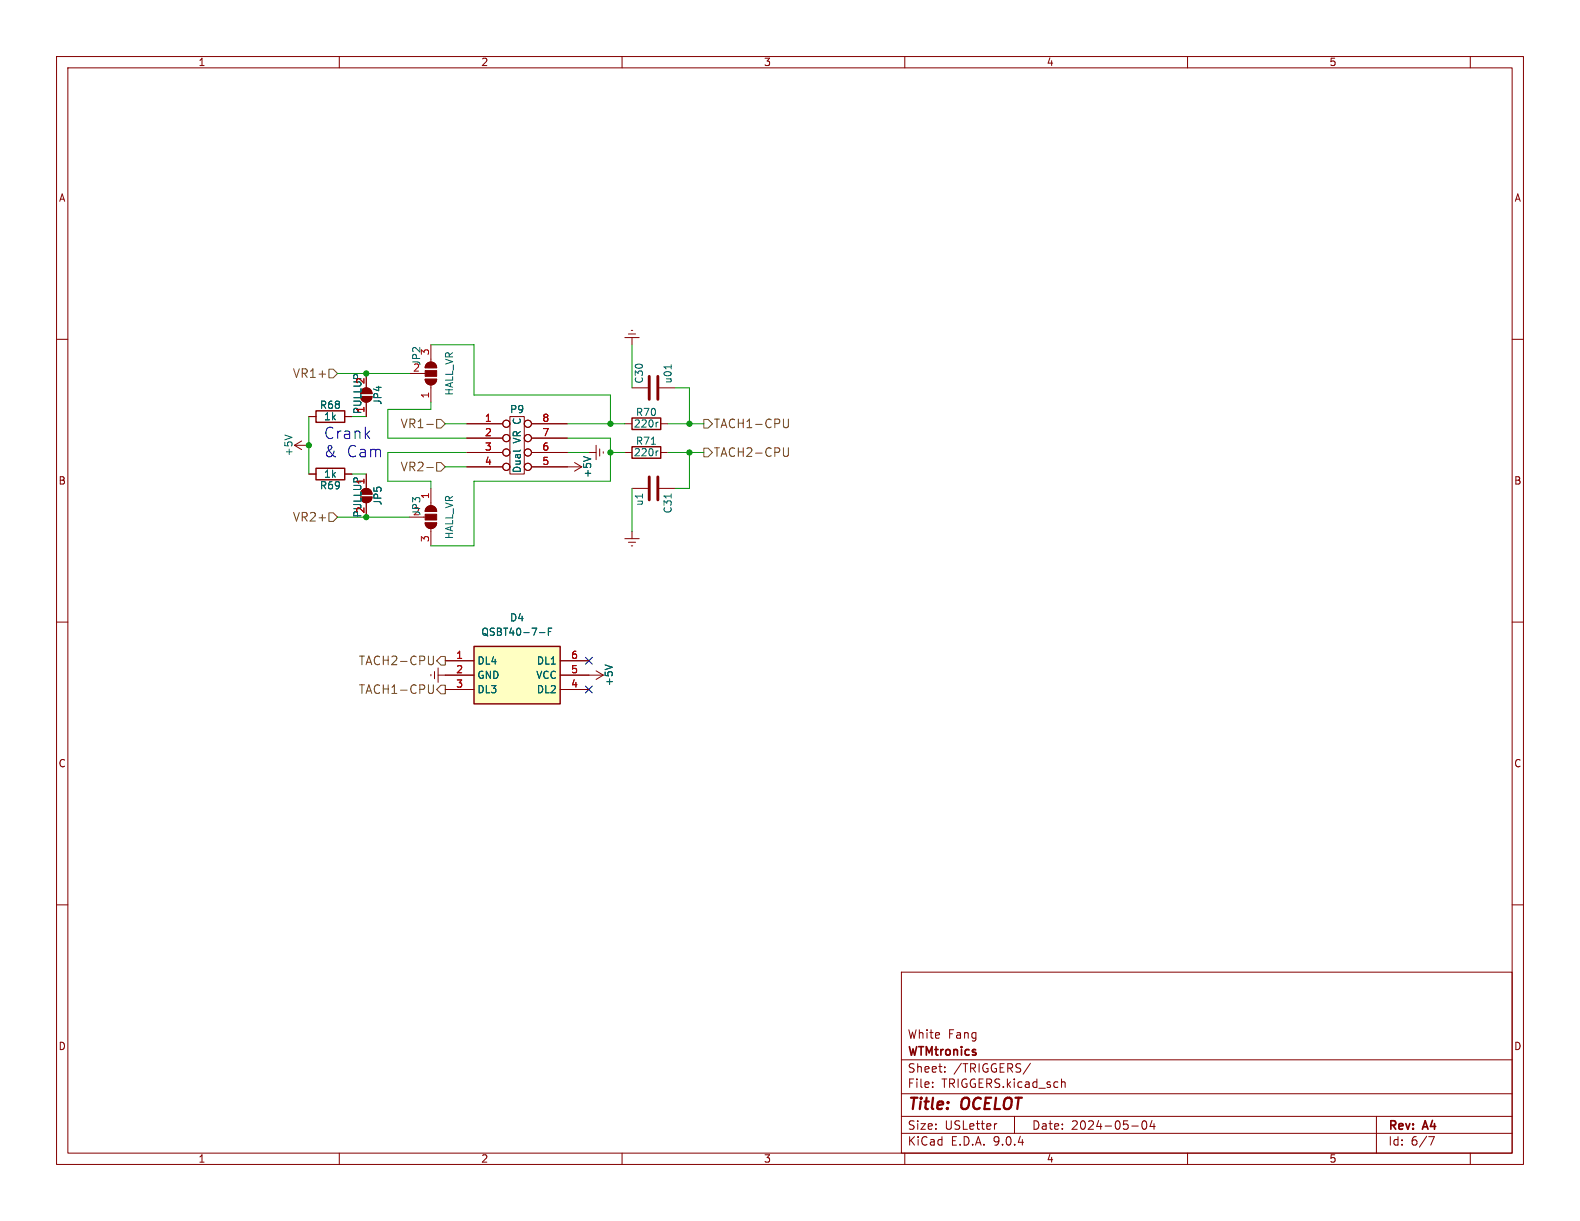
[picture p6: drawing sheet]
(kicad_sch
 (version 20250114)
 (generator "eeschema")
 (generator_version "9.0")
 (paper "USLetter")
 (title_block
  (title "OCELOT")
  (date "2024-05-04")
  (rev "A4")
  (company "WTMtronics")
  (comment 1 "White Fang"))
 (lib_symbols
  (symbol "Device:C"
   (pin_numbers (hide yes))
   (pin_names
    (offset 0.254)) (exclude_from_sim no) (in_bom yes) (on_board yes)
   (property "Reference" "C" (at 0.635 2.54 0) (effects (font (size 1.27 1.27)) (justify left)))
   (property "Value" "C" (at 0.635 -2.54 0) (effects (font (size 1.27 1.27)) (justify left)))
   (property "Footprint" "" (at 0.9652 -3.81 0) (effects (font (size 1.27 1.27)) (hide yes)))
   (property "Datasheet" "~" (at 0 0 0) (effects (font (size 1.27 1.27)) (hide yes)))
   (property "Description" "Unpolarized capacitor" (at 0 0 0) (effects (font (size 1.27 1.27)) (hide yes)))
   (symbol "C_0_1"
    (polyline (pts (xy -2.032 0.762) (xy 2.032 0.762)) (stroke (width 0.508) (type default)) (fill (type none)))
    (polyline (pts (xy -2.032 -0.762) (xy 2.032 -0.762)) (stroke (width 0.508) (type default)) (fill (type none))))
   (symbol "C_1_1"
    (pin passive line (at 0 3.81 270) (length 2.794) (name "~" (effects (font (size 1.27 1.27)))) (number "1" (effects (font (size 1.27 1.27)))))
    (pin passive line (at 0 -3.81 90) (length 2.794) (name "~" (effects (font (size 1.27 1.27)))) (number "2" (effects (font (size 1.27 1.27))))))
   (embedded_fonts no))
  (symbol "Device:R"
   (pin_numbers (hide yes))
   (pin_names
    (offset 0)) (exclude_from_sim no) (in_bom yes) (on_board yes)
   (property "Reference" "R" (at 2.032 0 90) (effects (font (size 1.27 1.27))))
   (property "Value" "R" (at 0 0 90) (effects (font (size 1.27 1.27))))
   (property "Footprint" "" (at -1.778 0 90) (effects (font (size 1.27 1.27)) (hide yes)))
   (property "Datasheet" "~" (at 0 0 0) (effects (font (size 1.27 1.27)) (hide yes)))
   (property "Description" "Resistor" (at 0 0 0) (effects (font (size 1.27 1.27)) (hide yes)))
   (symbol "R_0_1"
    (rectangle (start -1.016 -2.54) (end 1.016 2.54) (stroke (width 0.254) (type default)) (fill (type none))))
   (symbol "R_1_1"
    (pin passive line (at 0 3.81 270) (length 1.27) (name "~" (effects (font (size 1.27 1.27)))) (number "1" (effects (font (size 1.27 1.27)))))
    (pin passive line (at 0 -3.81 90) (length 1.27) (name "~" (effects (font (size 1.27 1.27)))) (number "2" (effects (font (size 1.27 1.27))))))
   (embedded_fonts no))
  (symbol "Library_Loader:QSBT40-7-F" (exclude_from_sim no) (in_bom yes) (on_board yes)
   (property "Reference" "D" (at 21.59 7.62 0) (effects (font (size 1.27 1.27)) (justify left top)))
   (property "Value" "QSBT40-7-F" (at 21.59 5.08 0) (effects (font (size 1.27 1.27)) (justify left top)))
   (property "Footprint" "SOT65P210X110-6N" (at 21.59 -94.92 0) (effects (font (size 1.27 1.27)) (justify left top) (hide yes)))
   (property "Datasheet" "https://www.diodes.com/assets/Datasheets/ds30195.pdf" (at 21.59 -194.92 0) (effects (font (size 1.27 1.27)) (justify left top) (hide yes)))
   (property "Description" "Diode Schottky 30V 0.2A 6Pin SOT363 Diodes Inc QSBT40-7-F, 8 x SMT Schottky Diode, Array (4x Series Pair), 30V 200mA, 5ns, 6-Pin SOT-363" (at 0 0 0) (effects (font (size 1.27 1.27)) (hide yes)))
   (property "Height" "1.1" (at 21.59 -394.92 0) (effects (font (size 1.27 1.27)) (justify left top) (hide yes)))
   (property "Mouser Part Number" "621-QSBT40-F" (at 21.59 -494.92 0) (effects (font (size 1.27 1.27)) (justify left top) (hide yes)))
   (property "Mouser Price/Stock" "https://www.mouser.co.uk/ProductDetail/Diodes-Incorporated/QSBT40-7-F?qs=ZfoJYdGzejEf16A9oiIMXQ%3D%3D" (at 21.59 -594.92 0) (effects (font (size 1.27 1.27)) (justify left top) (hide yes)))
   (property "Manufacturer_Name" "Diodes Incorporated" (at 21.59 -694.92 0) (effects (font (size 1.27 1.27)) (justify left top) (hide yes)))
   (property "Manufacturer_Part_Number" "QSBT40-7-F" (at 21.59 -794.92 0) (effects (font (size 1.27 1.27)) (justify left top) (hide yes)))
   (symbol "QSBT40-7-F_1_1"
    (rectangle (start 5.08 2.54) (end 20.32 -7.62) (stroke (width 0.254) (type default)) (fill (type background)))
    (pin passive line (at 0 0 0) (length 5.08) (name "DL4" (effects (font (size 1.27 1.27)))) (number "1" (effects (font (size 1.27 1.27)))))
    (pin passive line (at 0 -2.54 0) (length 5.08) (name "GND" (effects (font (size 1.27 1.27)))) (number "2" (effects (font (size 1.27 1.27)))))
    (pin passive line (at 0 -5.08 0) (length 5.08) (name "DL3" (effects (font (size 1.27 1.27)))) (number "3" (effects (font (size 1.27 1.27)))))
    (pin passive line (at 25.4 0 180) (length 5.08) (name "DL1" (effects (font (size 1.27 1.27)))) (number "6" (effects (font (size 1.27 1.27)))))
    (pin passive line (at 25.4 -2.54 180) (length 5.08) (name "VCC" (effects (font (size 1.27 1.27)))) (number "5" (effects (font (size 1.27 1.27)))))
    (pin passive line (at 25.4 -5.08 180) (length 5.08) (name "DL2" (effects (font (size 1.27 1.27)))) (number "4" (effects (font (size 1.27 1.27))))))
   (embedded_fonts no))
  (symbol "Underdog-rescue:DIL8-modules"
   (pin_names
    (offset 1.016) (hide yes)) (exclude_from_sim no) (in_bom yes) (on_board yes)
   (property "Reference" "P" (at 0 6.35 0) (effects (font (size 1.27 1.27))))
   (property "Value" "DIL8-modules" (at 0 0 90) (effects (font (size 1.27 1.27))))
   (property "Footprint" "" (at 0 0 0) (effects (font (size 1.27 1.27))))
   (property "Datasheet" "" (at 0 0 0) (effects (font (size 1.27 1.27))))
   (property "Description" "" (at 0 0 0) (effects (font (size 1.27 1.27)) (hide yes)))
   (symbol "DIL8-modules_0_1"
    (rectangle (start -1.27 5.08) (end 1.27 -5.08) (stroke (width 0) (type default)) (fill (type none))))
   (symbol "DIL8-modules_1_1"
    (pin passive inverted (at -8.89 3.81 0) (length 7.62) (name "P1" (effects (font (size 1.27 1.27)))) (number "1" (effects (font (size 1.27 1.27)))))
    (pin passive inverted (at -8.89 1.27 0) (length 7.62) (name "P2" (effects (font (size 1.27 1.27)))) (number "2" (effects (font (size 1.27 1.27)))))
    (pin passive inverted (at -8.89 -1.27 0) (length 7.62) (name "P3" (effects (font (size 1.27 1.27)))) (number "3" (effects (font (size 1.27 1.27)))))
    (pin passive inverted (at -8.89 -3.81 0) (length 7.62) (name "P4" (effects (font (size 1.27 1.27)))) (number "4" (effects (font (size 1.27 1.27)))))
    (pin passive inverted (at 8.89 3.81 180) (length 7.62) (name "P8" (effects (font (size 1.27 1.27)))) (number "8" (effects (font (size 1.27 1.27)))))
    (pin passive inverted (at 8.89 1.27 180) (length 7.62) (name "P7" (effects (font (size 1.27 1.27)))) (number "7" (effects (font (size 1.27 1.27)))))
    (pin passive inverted (at 8.89 -1.27 180) (length 7.62) (name "P6" (effects (font (size 1.27 1.27)))) (number "6" (effects (font (size 1.27 1.27)))))
    (pin passive inverted (at 8.89 -3.81 180) (length 7.62) (name "P5" (effects (font (size 1.27 1.27)))) (number "5" (effects (font (size 1.27 1.27))))))
   (embedded_fonts no))
  (symbol "Underdog-rescue:SolderJumper_2_Open-Jumper1"
   (pin_names
    (offset 0) (hide yes)) (exclude_from_sim no) (in_bom yes) (on_board yes)
   (property "Reference" "JP" (at 0 2.032 0) (effects (font (size 1.27 1.27))))
   (property "Value" "SolderJumper_2_Open-Jumper1" (at 0 -2.54 0) (effects (font (size 1.27 1.27))))
   (property "Footprint" "" (at 0 0 0) (effects (font (size 1.27 1.27)) (hide yes)))
   (property "Datasheet" "" (at 0 0 0) (effects (font (size 1.27 1.27)) (hide yes)))
   (property "Description" "" (at 0 0 0) (effects (font (size 1.27 1.27)) (hide yes)))
   (symbol "SolderJumper_2_Open-Jumper1_0_1"
    (polyline (pts (xy -0.254 1.016) (xy -0.254 -1.016)) (stroke (width 0) (type default)) (fill (type none)))
    (arc (start -0.254 -1.016) (mid -1.2655 0) (end -0.254 1.016) (stroke (width 0) (type default)) (fill (type none)))
    (arc (start -0.254 -1.016) (mid -1.2655 0) (end -0.254 1.016) (stroke (width 0) (type default)) (fill (type outline)))
    (arc (start 0.254 1.016) (mid 1.2655 0) (end 0.254 -1.016) (stroke (width 0) (type default)) (fill (type none)))
    (arc (start 0.254 1.016) (mid 1.2655 0) (end 0.254 -1.016) (stroke (width 0) (type default)) (fill (type outline)))
    (polyline (pts (xy 0.254 1.016) (xy 0.254 -1.016)) (stroke (width 0) (type default)) (fill (type none))))
   (symbol "SolderJumper_2_Open-Jumper1_1_1"
    (pin passive line (at -3.81 0 0) (length 2.54) (name "A" (effects (font (size 1.27 1.27)))) (number "1" (effects (font (size 1.27 1.27)))))
    (pin passive line (at 3.81 0 180) (length 2.54) (name "B" (effects (font (size 1.27 1.27)))) (number "2" (effects (font (size 1.27 1.27))))))
   (embedded_fonts no))
  (symbol "Underdog-rescue:SolderJumper_3_Open-Jumper1"
   (pin_names
    (offset 0) (hide yes)) (exclude_from_sim no) (in_bom yes) (on_board yes)
   (property "Reference" "JP" (at -2.54 -2.54 0) (effects (font (size 1.27 1.27))))
   (property "Value" "SolderJumper_3_Open-Jumper1" (at 0 2.794 0) (effects (font (size 1.27 1.27))))
   (property "Footprint" "" (at 0 0 0) (effects (font (size 1.27 1.27)) (hide yes)))
   (property "Datasheet" "" (at 0 0 0) (effects (font (size 1.27 1.27)) (hide yes)))
   (property "Description" "" (at 0 0 0) (effects (font (size 1.27 1.27)) (hide yes)))
   (symbol "SolderJumper_3_Open-Jumper1_0_1"
    (polyline (pts (xy -2.54 0) (xy -2.032 0)) (stroke (width 0) (type default)) (fill (type none)))
    (polyline (pts (xy -1.016 1.016) (xy -1.016 -1.016)) (stroke (width 0) (type default)) (fill (type none)))
    (arc (start -1.016 -1.016) (mid -2.0275 0) (end -1.016 1.016) (stroke (width 0) (type default)) (fill (type none)))
    (arc (start -1.016 -1.016) (mid -2.0275 0) (end -1.016 1.016) (stroke (width 0) (type default)) (fill (type outline)))
    (rectangle (start -0.508 1.016) (end 0.508 -1.016) (stroke (width 0) (type default)) (fill (type outline)))
    (polyline (pts (xy 0 -1.27) (xy 0 -1.016)) (stroke (width 0) (type default)) (fill (type none)))
    (arc (start 1.016 1.016) (mid 2.0275 0) (end 1.016 -1.016) (stroke (width 0) (type default)) (fill (type none)))
    (arc (start 1.016 1.016) (mid 2.0275 0) (end 1.016 -1.016) (stroke (width 0) (type default)) (fill (type outline)))
    (polyline (pts (xy 1.016 1.016) (xy 1.016 -1.016)) (stroke (width 0) (type default)) (fill (type none)))
    (polyline (pts (xy 2.54 0) (xy 2.032 0)) (stroke (width 0) (type default)) (fill (type none))))
   (symbol "SolderJumper_3_Open-Jumper1_1_1"
    (pin passive line (at -5.08 0 0) (length 2.54) (name "A" (effects (font (size 1.27 1.27)))) (number "1" (effects (font (size 1.27 1.27)))))
    (pin input line (at 0 -3.81 90) (length 2.54) (name "C" (effects (font (size 1.27 1.27)))) (number "2" (effects (font (size 1.27 1.27)))))
    (pin passive line (at 5.08 0 180) (length 2.54) (name "B" (effects (font (size 1.27 1.27)))) (number "3" (effects (font (size 1.27 1.27))))))
   (embedded_fonts no))
  (symbol "power:+5V"
   (power)
   (pin_names
    (offset 0)) (exclude_from_sim no) (in_bom yes) (on_board yes)
   (property "Reference" "#PWR" (at 0 -3.81 0) (effects (font (size 1.27 1.27)) (hide yes)))
   (property "Value" "+5V" (at 0 3.556 0) (effects (font (size 1.27 1.27))))
   (property "Footprint" "" (at 0 0 0) (effects (font (size 1.27 1.27)) (hide yes)))
   (property "Datasheet" "" (at 0 0 0) (effects (font (size 1.27 1.27)) (hide yes)))
   (property "Description" "Power symbol creates a global label with name \"+5V\"" (at 0 0 0) (effects (font (size 1.27 1.27)) (hide yes)))
   (symbol "+5V_0_1"
    (polyline (pts (xy -0.762 1.27) (xy 0 2.54)) (stroke (width 0) (type default)) (fill (type none)))
    (polyline (pts (xy 0 2.54) (xy 0.762 1.27)) (stroke (width 0) (type default)) (fill (type none)))
    (polyline (pts (xy 0 0) (xy 0 2.54)) (stroke (width 0) (type default)) (fill (type none))))
   (symbol "+5V_1_1"
    (pin power_in line (at 0 0 90) (length 0) (hide yes) (name "+5V" (effects (font (size 1.27 1.27)))) (number "1" (effects (font (size 1.27 1.27))))))
   (embedded_fonts no))
  (symbol "power:Earth"
   (power)
   (pin_names
    (offset 0)) (exclude_from_sim no) (in_bom yes) (on_board yes)
   (property "Reference" "#PWR" (at 0 -6.35 0) (effects (font (size 1.27 1.27)) (hide yes)))
   (property "Value" "Earth" (at 0 -3.81 0) (effects (font (size 1.27 1.27)) (hide yes)))
   (property "Footprint" "" (at 0 0 0) (effects (font (size 1.27 1.27)) (hide yes)))
   (property "Datasheet" "~" (at 0 0 0) (effects (font (size 1.27 1.27)) (hide yes)))
   (property "Description" "Power symbol creates a global label with name \"Earth\"" (at 0 0 0) (effects (font (size 1.27 1.27)) (hide yes)))
   (symbol "Earth_0_1"
    (polyline (pts (xy -0.635 -1.905) (xy 0.635 -1.905)) (stroke (width 0) (type default)) (fill (type none)))
    (polyline (pts (xy -0.127 -2.54) (xy 0.127 -2.54)) (stroke (width 0) (type default)) (fill (type none)))
    (polyline (pts (xy 0 -1.27) (xy 0 0)) (stroke (width 0) (type default)) (fill (type none)))
    (polyline (pts (xy 1.27 -1.27) (xy -1.27 -1.27)) (stroke (width 0) (type default)) (fill (type none))))
   (symbol "Earth_1_1"
    (pin power_in line (at 0 0 270) (length 0) (hide yes) (name "Earth" (effects (font (size 1.27 1.27)))) (number "1" (effects (font (size 1.27 1.27))))))
   (embedded_fonts no)))
 (text "Crank\n& Cam"
  (exclude_from_sim no)
  (at 57.15 81.28 0)
  (effects (font (size 2.0066 2.0066)) (justify left bottom)))
 (junction
  (at 107.95 74.93)
  (diameter 0)
  (color 0 0 0 0))
 (junction
  (at 121.92 74.93)
  (diameter 0)
  (color 0 0 0 0))
 (junction
  (at 64.77 66.04)
  (diameter 0)
  (color 0 0 0 0))
 (junction
  (at 64.77 91.44)
  (diameter 0)
  (color 0 0 0 0))
 (junction
  (at 54.61 78.74)
  (diameter 0)
  (color 0 0 0 0))
 (junction
  (at 121.92 80.01)
  (diameter 0)
  (color 0 0 0 0))
 (junction
  (at 107.95 80.01)
  (diameter 0)
  (color 0 0 0 0))
 (no_connect
  (at 104.14 121.92))
 (no_connect
  (at 104.14 116.84))
 (wire
  (pts (xy 107.95 85.09) (xy 83.82 85.09))
  (stroke (width 0) (type default)))
 (wire
  (pts (xy 76.2 85.09) (xy 76.2 86.36))
  (stroke (width 0) (type default)))
 (wire
  (pts (xy 64.77 66.04) (xy 72.39 66.04))
  (stroke (width 0) (type default)))
 (wire
  (pts (xy 118.11 74.93) (xy 121.92 74.93))
  (stroke (width 0) (type default)))
 (wire
  (pts (xy 76.2 85.09) (xy 68.58 85.09))
  (stroke (width 0) (type default)))
 (wire
  (pts (xy 107.95 69.85) (xy 107.95 74.93))
  (stroke (width 0) (type default)))
 (wire
  (pts (xy 107.95 80.01) (xy 110.49 80.01))
  (stroke (width 0) (type default)))
 (wire
  (pts (xy 111.76 86.36) (xy 111.76 93.98))
  (stroke (width 0) (type default)))
 (wire
  (pts (xy 121.92 80.01) (xy 121.92 86.36))
  (stroke (width 0) (type default)))
 (wire
  (pts (xy 83.82 96.52) (xy 76.2 96.52))
  (stroke (width 0) (type default)))
 (wire
  (pts (xy 83.82 69.85) (xy 107.95 69.85))
  (stroke (width 0) (type default)))
 (wire
  (pts (xy 68.58 72.39) (xy 76.2 72.39))
  (stroke (width 0) (type default)))
 (wire
  (pts (xy 83.82 85.09) (xy 83.82 96.52))
  (stroke (width 0) (type default)))
 (wire
  (pts (xy 62.23 73.66) (xy 64.77 73.66))
  (stroke (width 0) (type default)))
 (wire
  (pts (xy 121.92 80.01) (xy 124.46 80.01))
  (stroke (width 0) (type default)))
 (wire
  (pts (xy 68.58 80.01) (xy 82.55 80.01))
  (stroke (width 0) (type default)))
 (wire
  (pts (xy 100.33 80.01) (xy 104.14 80.01))
  (stroke (width 0) (type default)))
 (wire
  (pts (xy 107.95 77.47) (xy 100.33 77.47))
  (stroke (width 0) (type default)))
 (wire
  (pts (xy 107.95 77.47) (xy 107.95 80.01))
  (stroke (width 0) (type default)))
 (wire
  (pts (xy 119.38 86.36) (xy 121.92 86.36))
  (stroke (width 0) (type default)))
 (wire
  (pts (xy 100.33 74.93) (xy 107.95 74.93))
  (stroke (width 0) (type default)))
 (wire
  (pts (xy 107.95 80.01) (xy 107.95 85.09))
  (stroke (width 0) (type default)))
 (wire
  (pts (xy 68.58 72.39) (xy 68.58 77.47))
  (stroke (width 0) (type default)))
 (wire
  (pts (xy 64.77 91.44) (xy 72.39 91.44))
  (stroke (width 0) (type default)))
 (wire
  (pts (xy 107.95 74.93) (xy 110.49 74.93))
  (stroke (width 0) (type default)))
 (wire
  (pts (xy 59.69 66.04) (xy 64.77 66.04))
  (stroke (width 0) (type default)))
 (wire
  (pts (xy 78.74 74.93) (xy 82.55 74.93))
  (stroke (width 0) (type default)))
 (wire
  (pts (xy 83.82 60.96) (xy 83.82 69.85))
  (stroke (width 0) (type default)))
 (wire
  (pts (xy 68.58 85.09) (xy 68.58 80.01))
  (stroke (width 0) (type default)))
 (wire
  (pts (xy 59.69 91.44) (xy 64.77 91.44))
  (stroke (width 0) (type default)))
 (wire
  (pts (xy 76.2 60.96) (xy 83.82 60.96))
  (stroke (width 0) (type default)))
 (wire
  (pts (xy 121.92 74.93) (xy 124.46 74.93))
  (stroke (width 0) (type default)))
 (wire
  (pts (xy 76.2 72.39) (xy 76.2 71.12))
  (stroke (width 0) (type default)))
 (wire
  (pts (xy 68.58 77.47) (xy 82.55 77.47))
  (stroke (width 0) (type default)))
 (wire
  (pts (xy 54.61 73.66) (xy 54.61 78.74))
  (stroke (width 0) (type default)))
 (wire
  (pts (xy 62.23 83.82) (xy 64.77 83.82))
  (stroke (width 0) (type default)))
 (wire
  (pts (xy 111.76 60.96) (xy 111.76 68.58))
  (stroke (width 0) (type default)))
 (wire
  (pts (xy 121.92 68.58) (xy 121.92 74.93))
  (stroke (width 0) (type default)))
 (wire
  (pts (xy 82.55 82.55) (xy 78.74 82.55))
  (stroke (width 0) (type default)))
 (wire
  (pts (xy 118.11 80.01) (xy 121.92 80.01))
  (stroke (width 0) (type default)))
 (wire
  (pts (xy 119.38 68.58) (xy 121.92 68.58))
  (stroke (width 0) (type default)))
 (wire
  (pts (xy 54.61 78.74) (xy 54.61 83.82))
  (stroke (width 0) (type default)))
 (hierarchical_label "VR2+"
  (shape input)
  (at 59.69 91.44 180)
  (effects (font (size 1.524 1.524)) (justify right)))
 (hierarchical_label "TACH2-CPU"
  (shape output)
  (at 78.74 116.84 180)
  (effects (font (size 1.524 1.524)) (justify right)))
 (hierarchical_label "VR1-"
  (shape input)
  (at 78.74 74.93 180)
  (effects (font (size 1.524 1.524)) (justify right)))
 (hierarchical_label "VR1+"
  (shape input)
  (at 59.69 66.04 180)
  (effects (font (size 1.524 1.524)) (justify right)))
 (hierarchical_label "TACH1-CPU"
  (shape output)
  (at 124.46 74.93 0)
  (effects (font (size 1.524 1.524)) (justify left)))
 (hierarchical_label "TACH1-CPU"
  (shape output)
  (at 78.74 121.92 180)
  (effects (font (size 1.524 1.524)) (justify right)))
 (hierarchical_label "TACH2-CPU"
  (shape output)
  (at 124.46 80.01 0)
  (effects (font (size 1.524 1.524)) (justify left)))
 (hierarchical_label "VR2-"
  (shape input)
  (at 78.74 82.55 180)
  (effects (font (size 1.524 1.524)) (justify right)))
 (symbol
  (lib_id "Underdog-rescue:DIL8-modules")
  (at 91.44 78.74 0)
  (unit 1)
  (exclude_from_sim no)
  (in_bom yes)
  (on_board yes)
  (dnp no)
  (property "Reference" "P9" (at 91.44 72.39 0) (effects (font (size 1.27 1.27))))
  (property "Value" "Dual VR C" (at 91.44 78.74 90) (effects (font (size 1.27 1.27))))
  (property "Footprint" "Housings_DIP:DIP-8_W7.62mm_Socket" (at 91.44 78.74 0) (effects (font (size 1.27 1.27)) (hide yes)))
  (property "Datasheet" "" (at 91.44 78.74 0) (effects (font (size 1.27 1.27))))
  (property "Description" "" (at 91.44 78.74 0) (effects (font (size 1.27 1.27)) (hide yes)))
  (property "MPN" "DNP" (at 91.44 78.74 0) (effects (font (size 1.27 1.27)) (hide yes)))
  (pin "1")
  (pin "2")
  (pin "3")
  (pin "4")
  (pin "5")
  (pin "6")
  (pin "7")
  (pin "8"))
 (symbol
  (lib_id "Underdog-rescue:SolderJumper_3_Open-Jumper1")
  (at 76.2 91.44 270)
  (unit 1)
  (exclude_from_sim no)
  (in_bom yes)
  (on_board yes)
  (dnp no)
  (property "Reference" "JP3" (at 73.66 87.63 0) (effects (font (size 1.27 1.27)) (justify left)))
  (property "Value" "HALL_VR" (at 78.74 91.44 0) (effects (font (size 1.27 1.27)) (justify bottom)))
  (property "Footprint" "footprnt:JPR_3POS_SMLHL" (at 76.2 91.44 0) (effects (font (size 1.27 1.27)) (hide yes)))
  (property "Datasheet" "" (at 76.2 91.44 0) (effects (font (size 1.27 1.27))))
  (property "Description" "" (at 76.2 91.44 0) (effects (font (size 1.27 1.27)) (hide yes)))
  (property "MPN" "DNP" (at 76.2 91.44 0) (effects (font (size 1.27 1.27)) (hide yes)))
  (pin "1")
  (pin "2")
  (pin "3"))
 (symbol
  (lib_id "Underdog-rescue:SolderJumper_2_Open-Jumper1")
  (at 64.77 69.85 270)
  (mirror x)
  (unit 1)
  (exclude_from_sim no)
  (in_bom yes)
  (on_board yes)
  (dnp no)
  (property "Reference" "JP4" (at 66.802 69.85 0) (effects (font (size 1.27 1.27))))
  (property "Value" "PULLUP" (at 63.246 69.596 0) (effects (font (size 1.27 1.27))))
  (property "Footprint" "footprnt:JPR_2POS_SMLHL" (at 64.77 69.85 0) (effects (font (size 1.27 1.27)) (hide yes)))
  (property "Datasheet" "" (at 64.77 69.85 0) (effects (font (size 1.27 1.27))))
  (property "Description" "" (at 64.77 69.85 0) (effects (font (size 1.27 1.27)) (hide yes)))
  (property "MPN" "DNP" (at 64.77 69.85 0) (effects (font (size 1.27 1.27)) (hide yes)))
  (pin "1")
  (pin "2"))
 (symbol
  (lib_id "power:+5V")
  (at 54.61 78.74 90)
  (unit 1)
  (exclude_from_sim no)
  (in_bom yes)
  (on_board yes)
  (dnp no)
  (property "Reference" "#PWR096" (at 58.42 78.74 0) (effects (font (size 1.27 1.27)) (hide yes)))
  (property "Value" "+5V" (at 51.054 78.74 0) (effects (font (size 1.27 1.27))))
  (property "Footprint" "" (at 54.61 78.74 0) (effects (font (size 1.27 1.27))))
  (property "Datasheet" "" (at 54.61 78.74 0) (effects (font (size 1.27 1.27))))
  (property "Description" "" (at 54.61 78.74 0) (effects (font (size 1.27 1.27)) (hide yes)))
  (pin "1"))
 (symbol
  (lib_id "power:+5V")
  (at 100.33 82.55 270)
  (unit 1)
  (exclude_from_sim no)
  (in_bom yes)
  (on_board yes)
  (dnp no)
  (property "Reference" "#PWR097" (at 96.52 82.55 0) (effects (font (size 1.27 1.27)) (hide yes)))
  (property "Value" "+5V" (at 103.886 82.55 0) (effects (font (size 1.27 1.27))))
  (property "Footprint" "" (at 100.33 82.55 0) (effects (font (size 1.27 1.27))))
  (property "Datasheet" "" (at 100.33 82.55 0) (effects (font (size 1.27 1.27))))
  (property "Description" "" (at 100.33 82.55 0) (effects (font (size 1.27 1.27)) (hide yes)))
  (pin "1"))
 (symbol
  (lib_id "power:Earth")
  (at 104.14 80.01 90)
  (unit 1)
  (exclude_from_sim no)
  (in_bom yes)
  (on_board yes)
  (dnp no)
  (property "Reference" "#PWR098" (at 110.49 80.01 0) (effects (font (size 1.27 1.27)) (hide yes)))
  (property "Value" "Earth" (at 107.95 80.01 0) (effects (font (size 1.27 1.27)) (hide yes)))
  (property "Footprint" "" (at 104.14 80.01 0) (effects (font (size 1.27 1.27))))
  (property "Datasheet" "" (at 104.14 80.01 0) (effects (font (size 1.27 1.27))))
  (property "Description" "" (at 104.14 80.01 0) (effects (font (size 1.27 1.27)) (hide yes)))
  (pin "1"))
 (symbol
  (lib_id "Device:C")
  (at 115.57 86.36 270)
  (unit 1)
  (exclude_from_sim no)
  (in_bom yes)
  (on_board yes)
  (dnp no)
  (property "Reference" "C31" (at 118.11 86.995 0) (effects (font (size 1.27 1.27)) (justify left)))
  (property "Value" "u1" (at 113.03 86.995 0) (effects (font (size 1.27 1.27)) (justify left)))
  (property "Footprint" "Capacitor_SMD:C_0603_1608Metric" (at 111.76 87.3252 0) (effects (font (size 1.27 1.27)) (hide yes)))
  (property "Datasheet" "" (at 115.57 86.36 0) (effects (font (size 1.27 1.27))))
  (property "Description" "" (at 115.57 86.36 0) (effects (font (size 1.27 1.27)) (hide yes)))
  (property "MPN" "CL10B104KB8NNNC" (at 115.57 86.36 0) (effects (font (size 1.27 1.27)) (hide yes)))
  (pin "1")
  (pin "2"))
 (symbol
  (lib_id "Device:C")
  (at 115.57 68.58 90)
  (unit 1)
  (exclude_from_sim no)
  (in_bom yes)
  (on_board yes)
  (dnp no)
  (property "Reference" "C30" (at 113.03 67.945 0) (effects (font (size 1.27 1.27)) (justify left)))
  (property "Value" "u01" (at 118.11 67.945 0) (effects (font (size 1.27 1.27)) (justify left)))
  (property "Footprint" "Capacitor_SMD:C_0603_1608Metric" (at 119.38 67.6148 0) (effects (font (size 1.27 1.27)) (hide yes)))
  (property "Datasheet" "" (at 115.57 68.58 0) (effects (font (size 1.27 1.27))))
  (property "Description" "" (at 115.57 68.58 0) (effects (font (size 1.27 1.27)) (hide yes)))
  (property "MPN" "06035C-103KAT2A" (at 115.57 68.58 0) (effects (font (size 1.27 1.27)) (hide yes)))
  (pin "1")
  (pin "2"))
 (symbol
  (lib_id "power:Earth")
  (at 111.76 60.96 180)
  (unit 1)
  (exclude_from_sim no)
  (in_bom yes)
  (on_board yes)
  (dnp no)
  (property "Reference" "#PWR099" (at 111.76 54.61 0) (effects (font (size 1.27 1.27)) (hide yes)))
  (property "Value" "Earth" (at 111.76 57.15 0) (effects (font (size 1.27 1.27)) (hide yes)))
  (property "Footprint" "" (at 111.76 60.96 0) (effects (font (size 1.27 1.27))))
  (property "Datasheet" "" (at 111.76 60.96 0) (effects (font (size 1.27 1.27))))
  (property "Description" "" (at 111.76 60.96 0) (effects (font (size 1.27 1.27)) (hide yes)))
  (pin "1"))
 (symbol
  (lib_id "Device:R")
  (at 114.3 74.93 90)
  (unit 1)
  (exclude_from_sim no)
  (in_bom yes)
  (on_board yes)
  (dnp no)
  (property "Reference" "R70" (at 114.3 72.898 90) (effects (font (size 1.27 1.27))))
  (property "Value" "220r" (at 114.3 74.93 90) (effects (font (size 1.27 1.27))))
  (property "Footprint" "Resistor_SMD:R_0805_2012Metric" (at 114.3 76.708 90) (effects (font (size 1.27 1.27)) (hide yes)))
  (property "Datasheet" "" (at 114.3 74.93 0) (effects (font (size 1.27 1.27))))
  (property "Description" "" (at 114.3 74.93 0) (effects (font (size 1.27 1.27)) (hide yes)))
  (property "MPN" "RK73H2ATTD2200F" (at 114.3 74.93 0) (effects (font (size 1.27 1.27)) (hide yes)))
  (pin "1")
  (pin "2"))
 (symbol
  (lib_id "Device:R")
  (at 114.3 80.01 90)
  (unit 1)
  (exclude_from_sim no)
  (in_bom yes)
  (on_board yes)
  (dnp no)
  (property "Reference" "R71" (at 114.3 77.978 90) (effects (font (size 1.27 1.27))))
  (property "Value" "220r" (at 114.3 80.01 90) (effects (font (size 1.27 1.27))))
  (property "Footprint" "Resistor_SMD:R_0805_2012Metric" (at 114.3 81.788 90) (effects (font (size 1.27 1.27)) (hide yes)))
  (property "Datasheet" "" (at 114.3 80.01 0) (effects (font (size 1.27 1.27))))
  (property "Description" "" (at 114.3 80.01 0) (effects (font (size 1.27 1.27)) (hide yes)))
  (property "MPN" "RK73H2ATTD2200F" (at 114.3 80.01 0) (effects (font (size 1.27 1.27)) (hide yes)))
  (pin "1")
  (pin "2"))
 (symbol
  (lib_id "Device:R")
  (at 58.42 83.82 90)
  (mirror x)
  (unit 1)
  (exclude_from_sim no)
  (in_bom yes)
  (on_board yes)
  (dnp no)
  (property "Reference" "R69" (at 58.42 85.852 90) (effects (font (size 1.27 1.27))))
  (property "Value" "1k" (at 58.42 83.82 90) (effects (font (size 1.27 1.27))))
  (property "Footprint" "Resistor_SMD:R_0603_1608Metric" (at 58.42 82.042 90) (effects (font (size 1.27 1.27)) (hide yes)))
  (property "Datasheet" "" (at 58.42 83.82 0) (effects (font (size 1.27 1.27))))
  (property "Description" "" (at 58.42 83.82 0) (effects (font (size 1.27 1.27)) (hide yes)))
  (property "MPN" "CRGCQ0603F1K0" (at 58.42 83.82 0) (effects (font (size 1.27 1.27)) (hide yes)))
  (pin "1")
  (pin "2"))
 (symbol
  (lib_id "Device:R")
  (at 58.42 73.66 90)
  (unit 1)
  (exclude_from_sim no)
  (in_bom yes)
  (on_board yes)
  (dnp no)
  (property "Reference" "R68" (at 58.42 71.628 90) (effects (font (size 1.27 1.27))))
  (property "Value" "1k" (at 58.42 73.66 90) (effects (font (size 1.27 1.27))))
  (property "Footprint" "Resistor_SMD:R_0603_1608Metric" (at 58.42 75.438 90) (effects (font (size 1.27 1.27)) (hide yes)))
  (property "Datasheet" "" (at 58.42 73.66 0) (effects (font (size 1.27 1.27))))
  (property "Description" "" (at 58.42 73.66 0) (effects (font (size 1.27 1.27)) (hide yes)))
  (property "MPN" "CRGCQ0603F1K0" (at 58.42 73.66 0) (effects (font (size 1.27 1.27)) (hide yes)))
  (pin "1")
  (pin "2"))
 (symbol
  (lib_id "power:Earth")
  (at 111.76 93.98 0)
  (unit 1)
  (exclude_from_sim no)
  (in_bom yes)
  (on_board yes)
  (dnp no)
  (property "Reference" "#PWR0100" (at 111.76 100.33 0) (effects (font (size 1.27 1.27)) (hide yes)))
  (property "Value" "Earth" (at 111.76 97.79 0) (effects (font (size 1.27 1.27)) (hide yes)))
  (property "Footprint" "" (at 111.76 93.98 0) (effects (font (size 1.27 1.27))))
  (property "Datasheet" "" (at 111.76 93.98 0) (effects (font (size 1.27 1.27))))
  (property "Description" "" (at 111.76 93.98 0) (effects (font (size 1.27 1.27)) (hide yes)))
  (pin "1"))
 (symbol
  (lib_id "power:+5V")
  (at 104.14 119.38 270)
  (unit 1)
  (exclude_from_sim no)
  (in_bom yes)
  (on_board yes)
  (dnp no)
  (property "Reference" "#PWR0102" (at 100.33 119.38 0) (effects (font (size 1.27 1.27)) (hide yes)))
  (property "Value" "+5V" (at 107.696 119.38 0) (effects (font (size 1.27 1.27))))
  (property "Footprint" "" (at 104.14 119.38 0) (effects (font (size 1.27 1.27))))
  (property "Datasheet" "" (at 104.14 119.38 0) (effects (font (size 1.27 1.27))))
  (property "Description" "" (at 104.14 119.38 0) (effects (font (size 1.27 1.27)) (hide yes)))
  (pin "1"))
 (symbol
  (lib_id "Underdog-rescue:SolderJumper_2_Open-Jumper1")
  (at 64.77 87.63 270)
  (unit 1)
  (exclude_from_sim no)
  (in_bom yes)
  (on_board yes)
  (dnp no)
  (property "Reference" "JP5" (at 66.802 87.63 0) (effects (font (size 1.27 1.27))))
  (property "Value" "PULLUP" (at 63.246 87.884 0) (effects (font (size 1.27 1.27))))
  (property "Footprint" "footprnt:JPR_2POS_SMLHL" (at 64.77 87.63 0) (effects (font (size 1.27 1.27)) (hide yes)))
  (property "Datasheet" "" (at 64.77 87.63 0) (effects (font (size 1.27 1.27))))
  (property "Description" "" (at 64.77 87.63 0) (effects (font (size 1.27 1.27)) (hide yes)))
  (property "MPN" "DNP" (at 64.77 87.63 0) (effects (font (size 1.27 1.27)) (hide yes)))
  (pin "1")
  (pin "2"))
 (symbol
  (lib_id "Underdog-rescue:SolderJumper_3_Open-Jumper1")
  (at 76.2 66.04 270)
  (mirror x)
  (unit 1)
  (exclude_from_sim no)
  (in_bom yes)
  (on_board yes)
  (dnp no)
  (property "Reference" "JP2" (at 73.66 64.77 0) (effects (font (size 1.27 1.27)) (justify left)))
  (property "Value" "HALL_VR" (at 78.74 66.04 0) (effects (font (size 1.27 1.27)) (justify bottom)))
  (property "Footprint" "footprnt:JPR_3POS_SMLHL" (at 76.2 66.04 0) (effects (font (size 1.27 1.27)) (hide yes)))
  (property "Datasheet" "" (at 76.2 66.04 0) (effects (font (size 1.27 1.27))))
  (property "Description" "" (at 76.2 66.04 0) (effects (font (size 1.27 1.27)) (hide yes)))
  (property "MPN" "DNP" (at 76.2 66.04 0) (effects (font (size 1.27 1.27)) (hide yes)))
  (pin "1")
  (pin "2")
  (pin "3"))
 (symbol
  (lib_id "Library_Loader:QSBT40-7-F")
  (at 78.74 116.84 0)
  (unit 1)
  (exclude_from_sim no)
  (in_bom yes)
  (on_board yes)
  (dnp no)
  (fields_autoplaced yes)
  (property "Reference" "D4" (at 91.44 109.22 0) (effects (font (size 1.27 1.27))))
  (property "Value" "QSBT40-7-F" (at 91.44 111.76 0) (effects (font (size 1.27 1.27))))
  (property "Footprint" "Package_TO_SOT_SMD:SOT-363_SC-70-6" (at 100.33 211.76 0) (effects (font (size 1.27 1.27)) (justify left top) (hide yes)))
  (property "Datasheet" "https://www.diodes.com/assets/Datasheets/ds30195.pdf" (at 100.33 311.76 0) (effects (font (size 1.27 1.27)) (justify left top) (hide yes)))
  (property "Description" "" (at 78.74 116.84 0) (effects (font (size 1.27 1.27)) (hide yes)))
  (property "Height" "1.1" (at 100.33 511.76 0) (effects (font (size 1.27 1.27)) (justify left top) (hide yes)))
  (property "Mouser Part Number" "621-QSBT40-F" (at 100.33 611.76 0) (effects (font (size 1.27 1.27)) (justify left top) (hide yes)))
  (property "Mouser Price/Stock" "https://www.mouser.co.uk/ProductDetail/Diodes-Incorporated/QSBT40-7-F?qs=ZfoJYdGzejEf16A9oiIMXQ%3D%3D" (at 100.33 711.76 0) (effects (font (size 1.27 1.27)) (justify left top) (hide yes)))
  (property "Manufacturer_Name" "Diodes Incorporated" (at 100.33 811.76 0) (effects (font (size 1.27 1.27)) (justify left top) (hide yes)))
  (property "Manufacturer_Part_Number" "QSBT40-7-F" (at 100.33 911.76 0) (effects (font (size 1.27 1.27)) (justify left top) (hide yes)))
  (property "MPN" "PE1805C4C6_R1_00001" (at 78.74 116.84 0) (effects (font (size 1.27 1.27)) (hide yes)))
  (pin "6")
  (pin "2")
  (pin "5")
  (pin "4")
  (pin "3")
  (pin "1"))
 (symbol
  (lib_id "power:Earth")
  (at 78.74 119.38 270)
  (unit 1)
  (exclude_from_sim no)
  (in_bom yes)
  (on_board yes)
  (dnp no)
  (property "Reference" "#PWR031" (at 72.39 119.38 0) (effects (font (size 1.27 1.27)) (hide yes)))
  (property "Value" "Earth" (at 74.93 119.38 0) (effects (font (size 1.27 1.27)) (hide yes)))
  (property "Footprint" "" (at 78.74 119.38 0) (effects (font (size 1.27 1.27))))
  (property "Datasheet" "" (at 78.74 119.38 0) (effects (font (size 1.27 1.27))))
  (property "Description" "" (at 78.74 119.38 0) (effects (font (size 1.27 1.27)) (hide yes)))
  (pin "1")))
